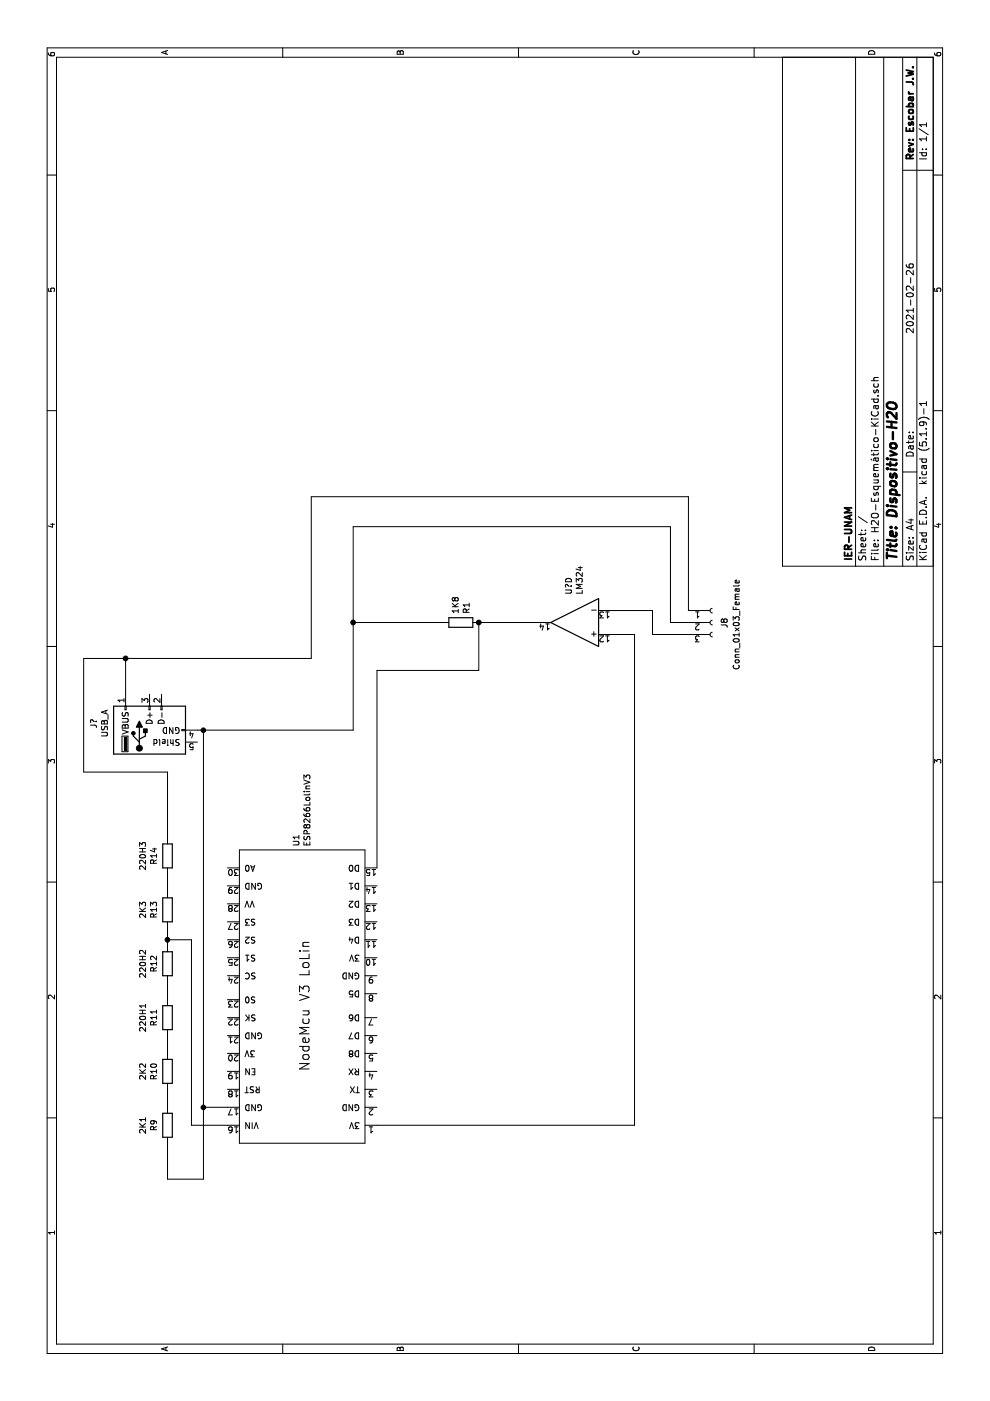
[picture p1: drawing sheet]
EESchema Schematic File Version 4
EELAYER 30 0
EELAYER END
$Descr A4 11693 8268
encoding utf-8
Sheet 1 1
Title "Dispositivo-H2O"
Date "                 2021-02-26"
Rev "Escobar J.W."
Comp "IER-UNAM"
Comment1 ""
Comment2 ""
Comment3 ""
Comment4 ""
$EndDescr
$Comp
L MCU_Module:ESP8266LolinV3 U1
U 1 1
P 2700 2550
F 0 "U1" V 2771 622 50  0000 R CNN
F 1 "ESP8266LolinV3" V 2680 622 50  0000 R CNN
F 2 "" H 1700 1400 50  0001 C CNN
F 3 "" H 1700 1400 50  0001 C CNN
	1    2700 2550
	0    -1   -1   0   
$EndComp
$Comp
L Device:R 2K2
U 1 1
P 2750 1400
F 0 "2K2" V 2543 1400 50  0000 C CNN
F 1 "R10" V 2634 1400 50  0000 C CNN
F 2 "" V 2680 1400 50  0001 C CNN
F 3 "~" H 2750 1400 50  0001 C CNN
	1    2750 1400
	0    1    1    0   
$EndComp
$Comp
L Device:R 220H1
U 1 1
P 3200 1400
F 0 "220H1" V 2993 1400 50  0000 C CNN
F 1 "R11" V 3084 1400 50  0000 C CNN
F 2 "" V 3130 1400 50  0001 C CNN
F 3 "~" H 3200 1400 50  0001 C CNN
	1    3200 1400
	0    1    1    0   
$EndComp
$Comp
L Device:R 220H2
U 1 1
P 3650 1400
F 0 "220H2" V 3443 1400 50  0000 C CNN
F 1 "R12" V 3534 1400 50  0000 C CNN
F 2 "" V 3580 1400 50  0001 C CNN
F 3 "~" H 3650 1400 50  0001 C CNN
	1    3650 1400
	0    1    1    0   
$EndComp
$Comp
L Device:R 2K3
U 1 1
P 4100 1400
F 0 "2K3" V 3893 1400 50  0000 C CNN
F 1 "R13" V 3984 1400 50  0000 C CNN
F 2 "" V 4030 1400 50  0001 C CNN
F 3 "~" H 4100 1400 50  0001 C CNN
	1    4100 1400
	0    1    1    0   
$EndComp
$Comp
L Device:R 220H3
U 1 1
P 4550 1400
F 0 "220H3" V 4343 1400 50  0000 C CNN
F 1 "R14" V 4434 1400 50  0000 C CNN
F 2 "" V 4480 1400 50  0001 C CNN
F 3 "~" H 4550 1400 50  0001 C CNN
	1    4550 1400
	0    1    1    0   
$EndComp
$Comp
L Device:R 2K1
U 1 1
P 2300 1400
F 0 "2K1" V 2093 1400 50  0000 C CNN
F 1 "R9" V 2184 1400 50  0000 C CNN
F 2 "" V 2230 1400 50  0001 C CNN
F 3 "~" H 2300 1400 50  0001 C CNN
	1    2300 1400
	0    1    1    0   
$EndComp
$Comp
L Device:R 1K8
U 1 1
P 6500 3850
F 0 "1K8" H 6570 3896 50  0000 L CNN
F 1 "R1" H 6570 3805 50  0000 L CNN
F 2 "" V 6430 3850 50  0001 C CNN
F 3 "~" H 6500 3850 50  0001 C CNN
	1    6500 3850
	1    0    0    -1  
$EndComp
$Comp
L Connector:Conn_01x03_Female J8
U 1 1
P 6500 5950
F 0 "J8" V 6600 5900 50  0000 L CNN
F 1 "Conn_01x03_Female" V 6700 5550 50  0000 L CNN
F 2 "" H 6500 5950 50  0001 C CNN
F 3 "~" H 6500 5950 50  0001 C CNN
	1    6500 5950
	0    1    1    0   
$EndComp
Wire Wire Line
	4250 1400 4400 1400
Wire Wire Line
	3800 1400 3850 1400
Wire Wire Line
	3350 1400 3500 1400
Wire Wire Line
	2900 1400 3050 1400
Wire Wire Line
	2450 1400 2600 1400
$Comp
L Amplifier_Operational:LM324 U?
U 4 1
P 6500 4800
F 0 "U?" V 6546 4570 50  0000 R CNN
F 1 "LM324" V 6455 4570 50  0000 R CNN
F 2 "" H 6450 4900 50  0001 C CNN
F 3 "http://www.ti.com/lit/ds/symlink/lm2902-n.pdf" H 6550 5000 50  0001 C CNN
	4    6500 4800
	0    -1   -1   0   
$EndComp
Wire Wire Line
	6500 4500 6500 4000
Wire Wire Line
	4450 3150 6100 3150
Wire Wire Line
	6100 3150 6100 4000
Wire Wire Line
	6100 4000 6500 4000
Connection ~ 6500 4000
$Comp
L Connector:USB_A J?
U 1 1
P 5600 1250
F 0 "J?" H 5657 1717 50  0000 C CNN
F 1 "USB_A" H 5657 1626 50  0000 C CNN
F 2 "" H 5750 1200 50  0001 C CNN
F 3 " ~" H 5750 1200 50  0001 C CNN
	1    5600 1250
	1    0    0    -1  
$EndComp
Wire Wire Line
	5900 1050 6200 1050
Wire Wire Line
	6200 1050 6200 700 
Wire Wire Line
	6200 700  5250 700 
Wire Wire Line
	5250 700  5250 1400
Wire Wire Line
	5250 1400 4700 1400
Wire Wire Line
	2450 1900 2450 1700
Wire Wire Line
	1850 1700 1850 1400
Wire Wire Line
	1850 1400 2150 1400
Wire Wire Line
	1850 1700 2450 1700
Wire Wire Line
	3850 1400 3850 1600
Wire Wire Line
	3850 1600 2300 1600
Wire Wire Line
	2300 1600 2300 1900
Connection ~ 3850 1400
Wire Wire Line
	3850 1400 3950 1400
Wire Wire Line
	6200 1050 6200 2600
Wire Wire Line
	6200 2600 7550 2600
Connection ~ 6200 1050
Wire Wire Line
	7550 2600 7550 5750
Wire Wire Line
	7550 5750 6600 5750
Wire Wire Line
	5600 1650 5600 1700
Wire Wire Line
	5600 1700 2450 1700
Connection ~ 2450 1700
Wire Wire Line
	5600 1700 5600 2950
Wire Wire Line
	5600 2950 6500 2950
Wire Wire Line
	7300 2950 7300 5600
Wire Wire Line
	7300 5600 6500 5600
Wire Wire Line
	6500 5600 6500 5750
Connection ~ 5600 1700
Wire Wire Line
	6400 5750 6400 5450
Wire Wire Line
	6400 5450 6600 5450
Wire Wire Line
	6600 5450 6600 5100
Wire Wire Line
	2300 3150 2300 5300
Wire Wire Line
	2300 5300 6400 5300
Wire Wire Line
	6400 5300 6400 5100
Wire Wire Line
	6500 3700 6500 2950
Connection ~ 6500 2950
Wire Wire Line
	6500 2950 7300 2950
$EndSCHEMATC
